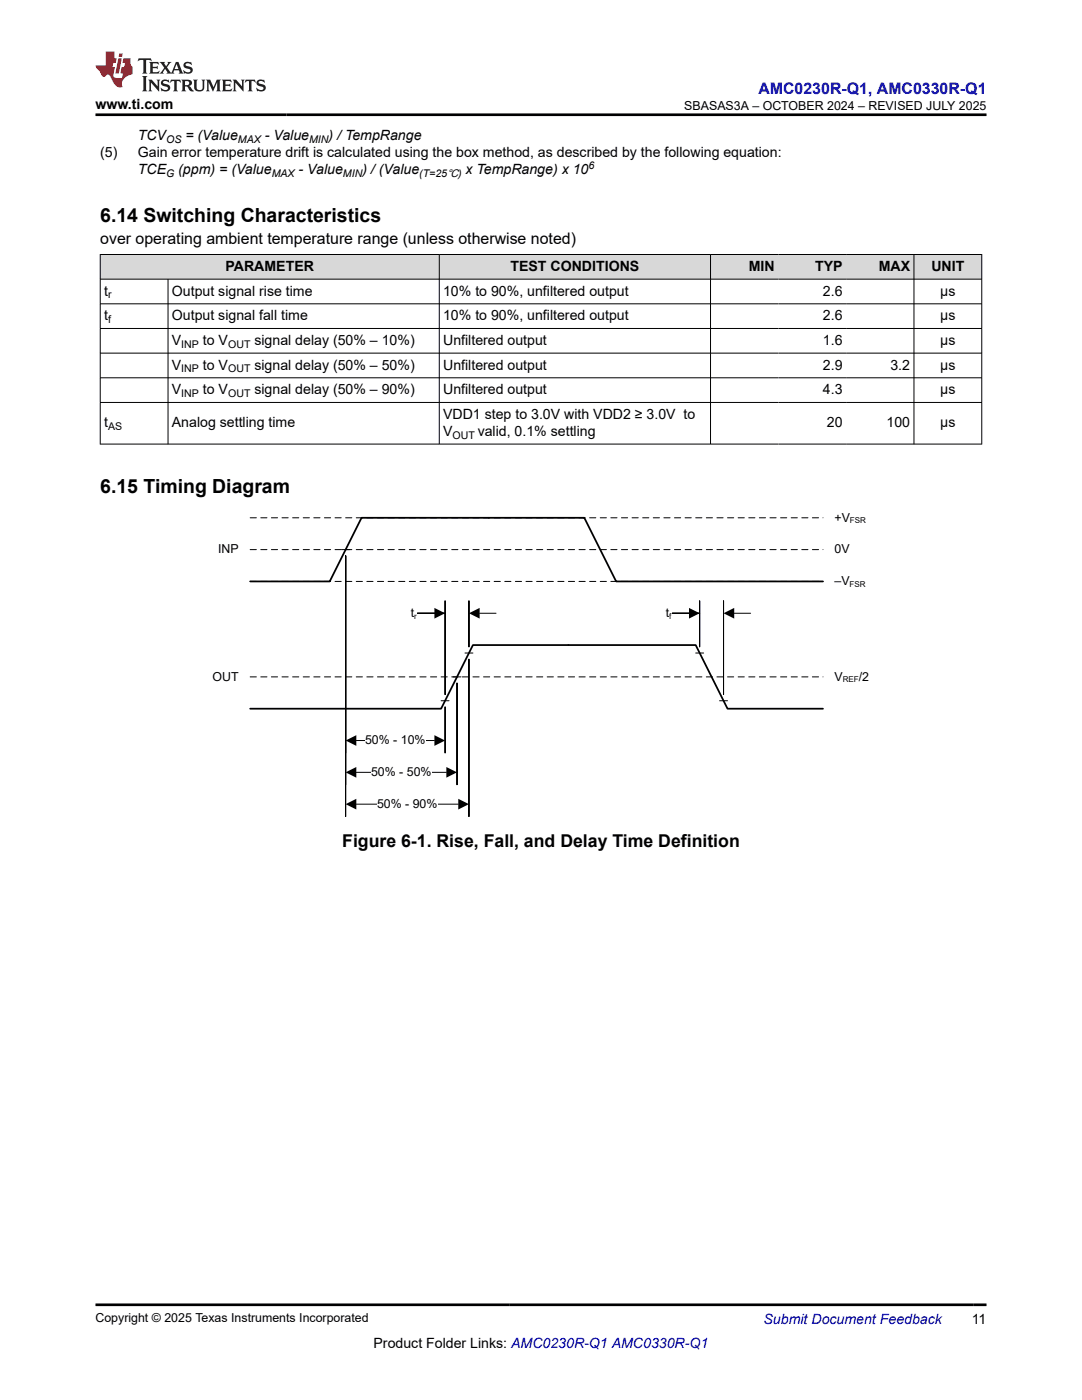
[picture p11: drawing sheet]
<svg xmlns="http://www.w3.org/2000/svg" width="216mm" height="279mm" viewBox="0 0 216 279" stroke-linecap="round" stroke-linejoin="round" font-family="sans-serif">
<g fill="#d8d8d8">
<path d="M20 50.8h175.9v4.9h-175.9z" fill-rule="evenodd"/>
<path d="M20.1 50.9h67.5v4.8h-67.5z" fill-rule="evenodd"/>
<path d="M87.7 50.9h54v4.8h-54z" fill-rule="evenodd"/>
<path d="M141.8 50.9h13.5v4.8h-13.5z" fill-rule="evenodd"/>
<path d="M155.3 50.9h13.5v4.8h-13.5z" fill-rule="evenodd"/>
<path d="M168.8 50.9h13.5v4.8h-13.5z" fill-rule="evenodd"/>
<path d="M182.4 50.9h13.4v4.8h-13.4z" fill-rule="evenodd"/>
</g>
<g fill="none" stroke="#000" stroke-width=".2">
<path d="M19.9 50.8h176.1M19.9 55.7h176.1M20 50.7v38M33.5 55.7v33M87.7 50.7v38M141.8 50.7v38M182.4 50.7v38M195.9 50.7v38M19.9 60.6h176.1M19.9 65.6h176.1M19.9 70.5h176.1M19.9 75.4h176.1"/>
<path d="M19.9 80.3h176.1M19.9 88.6h176.1M69 150.3v-39.4v39.4M71.1 147.8h15.6M88.8 150.3v-9.2v9.2"/>
</g>
<path d="M49.9 103.3h114.3" fill="none" stroke="#000" stroke-width=".2" stroke-dasharray="1.2 .9"/>
<path d="M69 147.8l2.1-1.1v2.2zM86.7 146.7l2.1 1.1-2.1 1.1z" fill="#000"/>
<path d="M72.8 146.3h12.1v3h-12.1z" fill-rule="evenodd" fill="#fff"/>
<path d="M88.8 119.9v18.7v-18.7M93.6 119.9v9.2v-9.2M82.6 122.4h6.2h-6.2M83.4 122.4h3.3M95.7 122.4h3.3" fill="none" stroke="#000" stroke-width=".2"/>
<path d="M86.7 121.3l2.1 1.1-2.1 1.1zM93.6 122.4l2.1-1.1v2.2z" fill="#000"/>
<path d="M82 120.9h1.2v3.1h-1.2z" fill-rule="evenodd" fill="#fff"/>
<path d="M69 156.6v-45.7v45.7M71.1 154.1h18M91.2 156.6v-20.3v20.3" fill="none" stroke="#000" stroke-width=".2"/>
<path d="M69 154.1l2.1-1v2.1zM89.1 153.1l2.1 1-2.1 1.1z" fill="#000"/>
<path d="M74 152.7h12.1v2.9h-12.1z" fill-rule="evenodd" fill="#fff"/>
<path d="M69 163v-52.1v52.1M71.1 160.5h20.3M93.6 163v-31.4v31.4" fill="none" stroke="#000" stroke-width=".2"/>
<path d="M91.4 159.4l2.2 1.1-2.2 1.1zM69 160.5l2.1-1.1v2.2z" fill="#000"/>
<path d="M75.2 159h12.1v3h-12.1z" fill-rule="evenodd" fill="#fff"/>
<path d="M68.2 109.7h1.6M139.6 119.9v9.2v-9.2M144.4 119.9v18.7v-18.7M90.4 135.1h1.6M133.4 122.4h6.2h-6.2M134.2 122.4h3.3M146.5 122.4h3.3" fill="none" stroke="#000" stroke-width=".2"/>
<path d="M49.9 116h15.9l6.3-12.7h44.5l6.3 12.7h41.3M113.4 128.7h-19l-6.4 12.7h-38.1" fill="none" stroke="#000" stroke-width=".35"/>
<path d="M137.5 121.3l2.1 1.1-2.1 1.1zM144.4 122.4l2.1-1.1v2.2z" fill="#000"/>
<path d="M132.9 120.9h1.1v3.1h-1.1z" fill-rule="evenodd" fill="#fff"/>
<path d="M88 139.8h1.6M92.8 130.3h1.6M138.8 130.3h1.6M143.6 139.8h1.6" fill="none" stroke="#000" stroke-width=".2"/>
<path d="M113.4 128.7h25.4l6.4 12.7h19" fill="none" stroke="#000" stroke-width=".35"/>
<path d="M49.9 116h114.3M49.9 109.7h114.3M49.9 135.1h114.3" fill="none" stroke="#000" stroke-width=".2" stroke-dasharray="1.2 .9"/>
<path d="M27.7 11.6l-.2 .6 .5-.2h.6v.1v2.2l-.2 .4h1l-.2-.4v-2.2v-.1h.5l.5 .2-.1-.6zM29.8 12.4l.2 .3v1.6l-.2 .4h1.9l.1-.6a1.08 1.08 0 0 1-1.3 .2v-.7h.6l.4 .2v-.7l-.4 .2h-.6v-.5l.2-.2a1 1 0 0 1 1 .3l-.1-.5zM31.8 12.4l1 1.1-1 1.2h.9l-.2-.2 .4-.8 .5 .8-.2 .2h1.6l-.2-.2 .1-.5h1l.1 .5-.1 .2h.9l-.2-.4-.8-1.9h-.5l-1 2.1-.8-1.1 .9-1h-.8l.2 .2-.5 .6-.3-.6 .1-.2zM35.2 12.8l.4 1h-.8zM36.8 12.5a.65 .65 0 0 0-.2 .7 .65 .65 0 0 0 .6 .5l.7 .1 .1 .3a.79 .79 0 0 1-.7 .4 .79 .79 0 0 1-.7-.5l.1 .7 .2-.1a.93 .93 0 0 0 1.1 0 .93 .93 0 0 0 .4-.9 1.46 1.46 0 0 0-1.2-.6l-.1-.3a1.09 1.09 0 0 1 1.2 .2l-.2-.6-.1 .1-.6-.2zM28.4 15.2l.2 .4v2.2l-.2 .4h1l-.2-.4v-2.2l.2-.4zM29.6 15.9l.2 .4v1.5l-.2 .4h.8l-.3-.4v-1.3l1.7 1.8v-2l.2-.4h-.8l.2 .2 .1 1.1-1.2-1.3zM32.3 16a.65 .65 0 0 0-.2 .8 .65 .65 0 0 0 .7 .4l.6 .2 .1 .2a.79 .79 0 0 1-.7 .4 .79 .79 0 0 1-.7-.5l.1 .7 .2-.1a.93 .93 0 0 0 1.1 .1 .93 .93 0 0 0 .4-1 1.46 1.46 0 0 0-1.2-.5l-.1-.4a1.09 1.09 0 0 1 1.2 .2l-.2-.6-.1 .1-.6-.1zM34.1 15.9l-.1 .6a.63 .63 0 0 1 .7-.3l.1 1.6-.3 .4h1l-.2-.4v-1.6a.66 .66 0 0 1 .8 .3l-.1-.6zM36.2 15.9l.2 .4v1.5l-.2 .4h.9l-.2-.2v-.7h.5l.1 .2a.79 .79 0 0 0 1.2 .6l-1-.9a.61 .61 0 0 0 .6-.6 .61 .61 0 0 0-.5-.7zM36.9 16.2h.2a.47 .47 0 0 1 .5 .1 .47 .47 0 0 1 .1 .5l-.2 .1-.6 .1zM38.5 15.9l.2 .2a2.27 2.27 0 0 0 .4 2 1.04 1.04 0 0 0 1.7-.7v-1.3l.2-.2h-.8l.2 .4v1.1a.6 .6 0 0 1-.6 .6 .6 .6 0 0 1-.6-.6v-1.1l.3-.4zM41.1 15.9l.2 .4v1.5l-.2 .4h.7l-.2-.4v-1.4l.9 1.9 .8-1.9v1.4l-.2 .4h1l-.3-.4v-1.5l.3-.4h-.8l-.7 1.5-.7-1.5zM44.3 15.9l.2 .4v1.5l-.2 .4h1.9l.1-.6a1.09 1.09 0 0 1-1.3 .2v-.7h.6l.4 .2v-.6l-.4 .2h-.6v-.6l.2-.1a1.01 1.01 0 0 1 1 .3l-.1-.6zM46.4 15.9l.3 .4v1.5l-.3 .4h.8l-.2-.4v-1.3l1.6 1.8v-2l.2-.4h-.7l.2 .2v1.1l-1.2-1.3zM49 15.9l-.1 .6a.63 .63 0 0 1 .8-.3v1.6l-.3 .4h1l-.2-.4v-1.6a.66 .66 0 0 1 .8 .3l-.1-.6zM51.4 16a.65 .65 0 0 0-.2 .8 .65 .65 0 0 0 .6 .4l.6 .2 .2 .2a.79 .79 0 0 1-.8 .4 .79 .79 0 0 1-.6-.5l.1 .7 .2-.1a.93 .93 0 0 0 1 .1 .93 .93 0 0 0 .5-1 1.46 1.46 0 0 0-1.3-.5l-.1-.4a1.09 1.09 0 0 1 1.3 .2l-.2-.6-.2 .1-.5-.1z" fill="#231f20"/>
<path d="M21.1 10.3v2.7h-2v.4l.9 1a.95 .95 0 0 0 .9 .9 .59 .59 0 0 1 .6-.4 .59 .59 0 0 1 .5 .3l.4 .8a1.59 1.59 0 0 0 2.1 1.4 1.61 1.61 0 0 1 1-2.3l1-.3-.1-1.5a1.59 1.59 0 0 1-.4-1.7h-1.4l-.2 .9h.5l-.1 .9h-.5l-.2 .9v.3l.4 .1-.2 .9h-.6a.73 .73 0 0 1-1.1-.7l.3-1.5h-.5l.2-.9h.5l.2-.9h-.5v-1.3zM23.6 11.6l-.6 3.1h.7l.6-3.1zM23.8 10.7l-.1 .6h.7l.1-.6z" fill="#ed1c24"/>
<path d="M19.1 22.9h177.8M19.1 260.4h177.8" fill="none" stroke="#000" stroke-width=".53"/>
<g font-size="3.9">
<text x="20" y="44.3">6.14 Switching Characteristics</text>
<text x="20" y="98.4">6.15 Timing Diagram</text>
</g>
<text font-size="3.5" x="68.3" y="169.1">Figure 6-1. Rise, Fall, and Delay Time Definition</text>
<text font-size="3.2" fill="#00f" x="151.3" y="18.7">AMC0230R-Q1, AMC0330R-Q1</text>
<text font-size="3.2" x="20" y="48.7">over operating ambient temperature range (unless otherwise noted)</text>
<g font-size="2.8">
<text x="19.1" y="21.8">www.ti.com</text>
<text x="27.5" y="27.9">TCV</text>
<text x="37" y="27.9">= (Value</text>
<text x="52.8" y="27.9">- Value</text>
<text x="65.6" y="27.9">) / TempRange</text>
<text x="20" y="31.3">(5)</text>
<text x="27.5" y="31.3">Gain error temperature drift is calculated using the box method, as described by the following equation:</text>
<text x="27.5" y="34.7">TCE</text>
<text x="35.6" y="34.7">(ppm) = (Value</text>
<text x="59.6" y="34.7">- Value</text>
<text x="72.3" y="34.7">) / (Value</text>
<text x="92.9" y="34.7">x TempRange) x 10</text>
<text x="20.8" y="59">t</text>
<text x="34.3" y="59">Output signal rise time</text>
<text x="45" y="54.1">PARAMETER</text>
<text x="88.4" y="59">10% to 90%, unfiltered output</text>
<text x="101.9" y="54.1">TEST CONDITIONS</text>
<text x="149.4" y="54.1">MIN</text>
<text x="162.6" y="54.1">TYP</text>
<text x="164.2" y="59">2.6</text>
<text x="175.3" y="54.1">MAX</text>
<text x="185.8" y="54.1">UNIT</text>
<text x="187.6" y="59">µs</text>
<text x="20.8" y="63.9">t</text>
<text x="34.3" y="63.9">Output signal fall time</text>
<text x="88.4" y="63.9">10% to 90%, unfiltered output</text>
<text x="164.2" y="63.9">2.6</text>
<text x="187.6" y="63.9">µs</text>
<text x="34.3" y="68.8">V</text>
<text x="40.5" y="68.8">to V</text>
<text x="50.8" y="68.8">signal delay (50% – 10%)</text>
<text x="88.4" y="68.8">Unfiltered output</text>
<text x="164.2" y="68.8">1.6</text>
<text x="187.6" y="68.8">µs</text>
<text x="34.3" y="73.7">V</text>
<text x="40.5" y="73.7">to V</text>
<text x="50.8" y="73.7">signal delay (50% – 50%)</text>
<text x="88.4" y="73.7">Unfiltered output</text>
<text x="164.2" y="73.7">2.9</text>
<text x="177.7" y="73.7">3.2</text>
<text x="187.6" y="73.7">µs</text>
<text x="34.3" y="78.7">V</text>
<text x="40.5" y="78.7">to V</text>
<text x="50.8" y="78.7">signal delay (50% – 90%)</text>
<text x="88.4" y="78.7">Unfiltered output</text>
<text x="88.4" y="83.6">VDD1 step to 3.0V with VDD2 ≥ 3.0V to</text>
<text x="164.2" y="78.7">4.3</text>
<text x="187.6" y="78.7">µs</text>
<text x="20.8" y="85.3">t</text>
<text x="34.3" y="85.3">Analog settling time</text>
<text x="88.4" y="87">V</text>
<text x="95.3" y="87">valid, 0.1% settling</text>
<text x="165" y="85.3">20</text>
<text x="176.9" y="85.3">100</text>
<text x="187.6" y="85.3">µs</text>
<text x="74.5" y="269">Product Folder Links: AMC0230R-Q1 AMC0330R-Q1</text>
<text x="193.9" y="264.2">11</text>
</g>
<text font-size="2.8" fill="#00f" x="152.4" y="264.2">Submit Document Feedback</text>
<g font-size="2.5">
<text x="136.5" y="21.9">SBASAS3A – OCTOBER 2024 – REVISED JULY 2025</text>
<text x="166.5" y="104.1">+V</text>
<text x="43.5" y="110.4">INP</text>
<text x="166.5" y="110.4">0V</text>
<text x="166.5" y="116.8">–V</text>
<text x="82" y="123.1">t</text>
<text x="132.9" y="123.1">t</text>
<text x="42.4" y="135.8">OUT</text>
<text x="166.5" y="135.8">V</text>
<text x="171.4" y="135.8">/2</text>
<text x="72.8" y="148.5">50% - 10%</text>
<text x="74" y="154.9">50% - 50%</text>
<text x="75.2" y="161.2">50% - 90%</text>
<text x="19.1" y="263.9">Copyright © 2025 Texas Instruments Incorporated</text>
</g>
<g font-size="2.1">
<text x="33.1" y="28.5">OS</text>
<text x="47.5" y="28.5">MAX</text>
<text x="61.7" y="28.5">MIN</text>
<text x="33.1" y="35.2">G</text>
<text x="54.2" y="35.2">MAX</text>
<text x="68.4" y="35.2">MIN</text>
<text x="83.6" y="35.2">(T=25℃)</text>
<text x="117.4" y="33.7">6</text>
<text x="21.6" y="59.6">r</text>
<text x="21.6" y="64.5">f</text>
<text x="36.2" y="69.4">INP</text>
<text x="45.5" y="69.4">OUT</text>
<text x="36.2" y="74.3">INP</text>
<text x="45.5" y="74.3">OUT</text>
<text x="36.2" y="79.2">INP</text>
<text x="45.5" y="79.2">OUT</text>
<text x="21.6" y="85.9">AS</text>
<text x="90.3" y="87.5">OUT</text>
</g>
<g font-size="1.6">
<text x="169.6" y="104.4">FSR</text>
<text x="169.5" y="117.1">FSR</text>
<text x="82.6" y="123.5">r</text>
<text x="133.5" y="123.5">f</text>
<text x="168.2" y="136.2">REF</text>
</g>
</svg>
